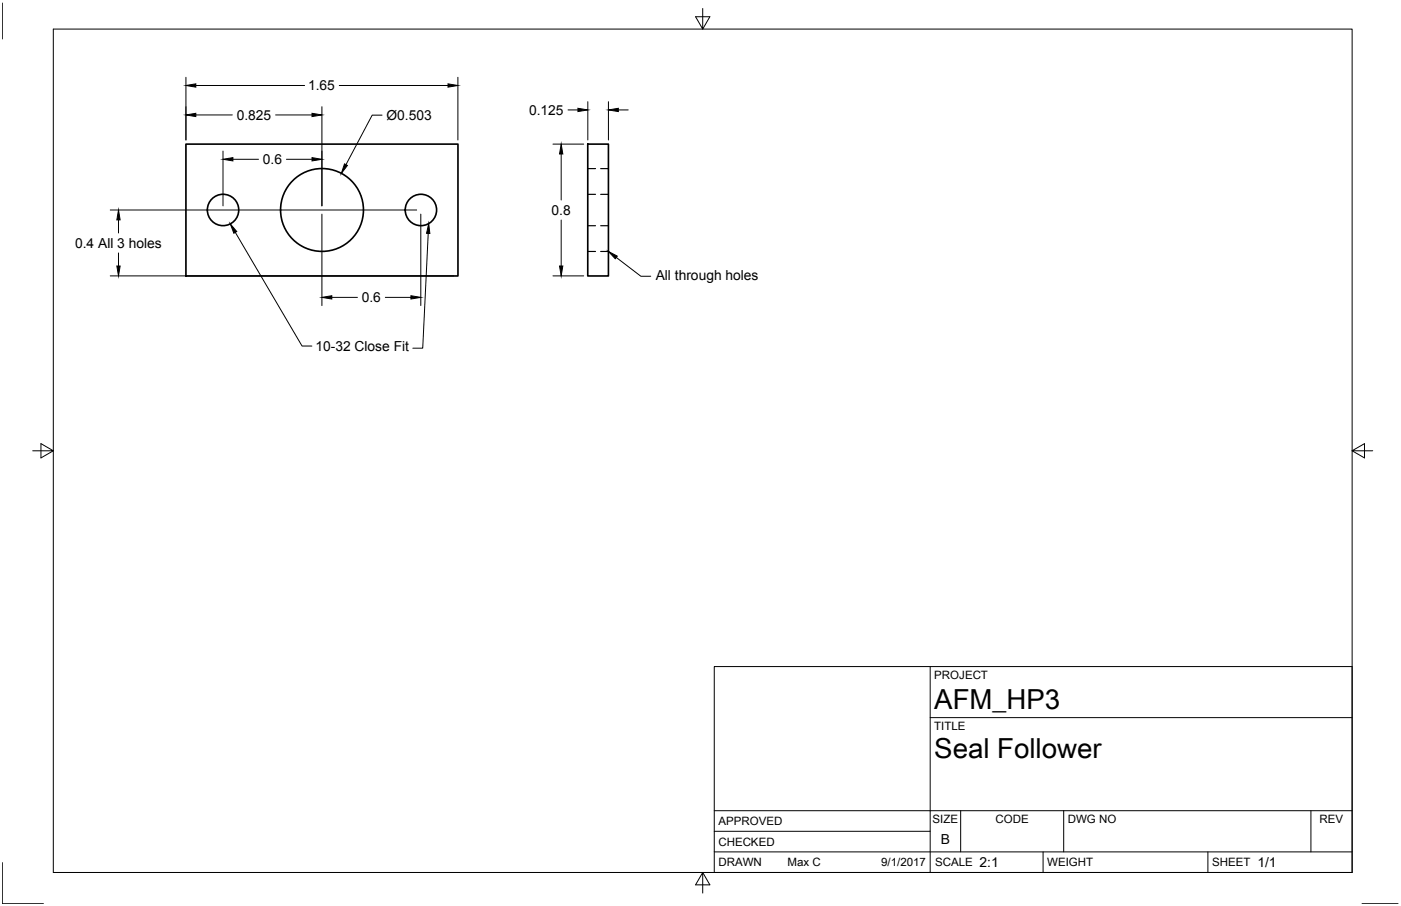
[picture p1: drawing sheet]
<svg xmlns="http://www.w3.org/2000/svg" width="432mm" height="279mm" viewBox="0 0 432 279" stroke-linecap="round" stroke-linejoin="round" font-family="sans-serif">
<!-- layer: Visible -->
<g fill="none" stroke="#000" stroke-width=".51">
<path d="M57.3 44.4h83.8v40.7h-83.8zM181.2 44.4h6.3v40.7h-6.3z"/>
<circle cx="68.7" cy="64.8" r="4.8"/>
<circle cx="99.2" cy="64.8" r="12.8"/>
<circle cx="129.7" cy="64.8" r="4.8"/>
</g>
<!-- layer: Hidden -->
<path d="M181.2 59.9h2.3M181.2 52h2.3M185.1 59.9h2.4M185.1 52h2.4M181.2 69.6h2.3M181.2 77.5h2.3M185.1 69.6h2.4M185.1 77.5h2.4" fill="none" stroke="#000" stroke-width=".36"/>
<!-- layer: Border -->
<path d="M.7 .9v11.1M16.4 9h400.3v260.1h-400.3zM216.6 2.6v6.4l-2.2-3.8h4.4l-2.2 3.8M10.1 139h6.3l-3.8-2.2v4.4l3.8-2.2M416.7 139l3.8 2.2v-4.4l-3.8 2.2h6.4M.7 266v12.7h12.7M216.6 269.1l2.2 3.8h-4.4l2.2-3.8v6.3M419.8 278.7h11.1" fill="none" stroke="#000" stroke-width=".31"/>
<!-- layer: Titleblock -->
<path d="M220.1 205.6h196.6v63.5h-196.6zM286.7 205.6v63.5M286.7 221.3h130M220.1 256.4h66.6M220.1 250h196.6M296.1 250v12.7M327.8 250v12.7M404 250v12.7M220.1 262.7h196.6M321.5 262.7v6.4M372.3 262.7v6.4" fill="none" stroke="#000" stroke-width=".31"/>
<!-- layer: Dimensions -->
<g fill="none" stroke="#000" stroke-width=".31">
<path d="M57.3 23.8v19.4M60.4 26.4h33.5M60.4 35.4h11.2M84.9 35.4h11.3M99.2 32.9v30.6M104.6 26.4h33.5M117.8 35.5h-3.1l-8.1 15.3M141.1 23.8v19.4M175.1 33.9h3M181.2 31.4v11.8M187.5 31.4v11.8M190.6 33.9h3"/>
<path d="M68.7 46.6v16.9M71.8 49.1h7.9M88.3 49.1h7.9M170.4 44.4h9.5M173 47.5v14.2M34 64.8h94.4M36.5 67.8v4.1M36.5 78v4M99.2 66v28.2M129.7 66v28.2M173 67.9v14.1M34 85.1h105.9"/>
<path d="M102.3 91.7h7.9M118.8 91.7h7.8M170.4 85.1h9.5"/>
</g>
<g fill="#000" stroke="#000" stroke-width=".31">
<path d="M57.3 26.4l3.1-.5v1zM57.3 35.4l3.1-.5v1.1zM96.2 34.9l3 .5-3 .6zM138.1 25.9l3 .5-3 .5zM178.1 33.4l3.1 .5-3.1 .5zM187.5 33.9l3.1-.5v1zM68.7 49.1l3.1-.5v1zM96.2 48.6l3 .5-3 .5zM106.2 50.5l.9 .5-1.9 2.5zM173 44.4l.5 3.1h-1zM36.5 64.8l.5 3h-1zM36 82h1l-.5 3.1z"/>
<path d="M99.2 91.7l3.1-.5v1zM126.6 91.2l3.1 .5-3.1 .5zM172.5 82h1l-.5 3.1z"/>
</g>
<!-- layer: Annotations -->
<path d="M71 69l2 2.4-.9 .5zM132.1 68.9l.4 3.1h-1zM187.5 77.5l2.8 1.5-.7 .8z" fill="#000" stroke="#000" stroke-width=".31"/>
<path d="M72.5 71.7l20.6 35h3M132 72l-1.7 35.4h-3.1M189.9 79.4l7.6 5.8h3.1" fill="none" stroke="#000" stroke-width=".31"/>
<g font-size="8.5">
<text x="288" y="218.8">AFM_HP3</text>
<text x="288" y="233.8">Seal Follower</text>
</g>
<g font-size="4.3">
<text x="94.9" y="27.9">1.65</text>
<text x="163.1" y="35.4">0.125</text>
<text x="72.9" y="36.9">0.825</text>
<text x="119.1" y="37">Ø0.503</text>
<text x="81" y="50.6">0.6</text>
<text x="170" y="66.3">0.8</text>
<text x="23.1" y="76.4">0.4 All 3 holes</text>
<text x="202.1" y="86.2">All through holes</text>
<text x="111.5" y="93.2">0.6</text>
<text x="97.2" y="108.3">10-32 Close Fit</text>
<text x="290" y="260.3">B</text>
<text x="301.9" y="267.4">2:1</text>
<text x="387.5" y="267.4">1/1</text>
</g>
<g font-size="3.5">
<text x="288" y="209.4">PROJECT</text>
<text x="288" y="225.1">TITLE</text>
<text x="221.4" y="254.5">APPROVED</text>
<text x="287.5" y="253.8">SIZE</text>
<text x="306.8" y="253.8">CODE</text>
<text x="329.1" y="253.8">DWG NO</text>
<text x="406.7" y="253.8">REV</text>
<text x="221.4" y="260.8">CHECKED</text>
<text x="221.4" y="267.2">DRAWN</text>
<text x="242.7" y="267.2">Max C</text>
<text x="271.6" y="267.2">9/1/2017</text>
<text x="288.2" y="267.2">SCALE</text>
<text x="322.8" y="267.2">WEIGHT</text>
<text x="373.6" y="267.2">SHEET</text>
</g>
</svg>
